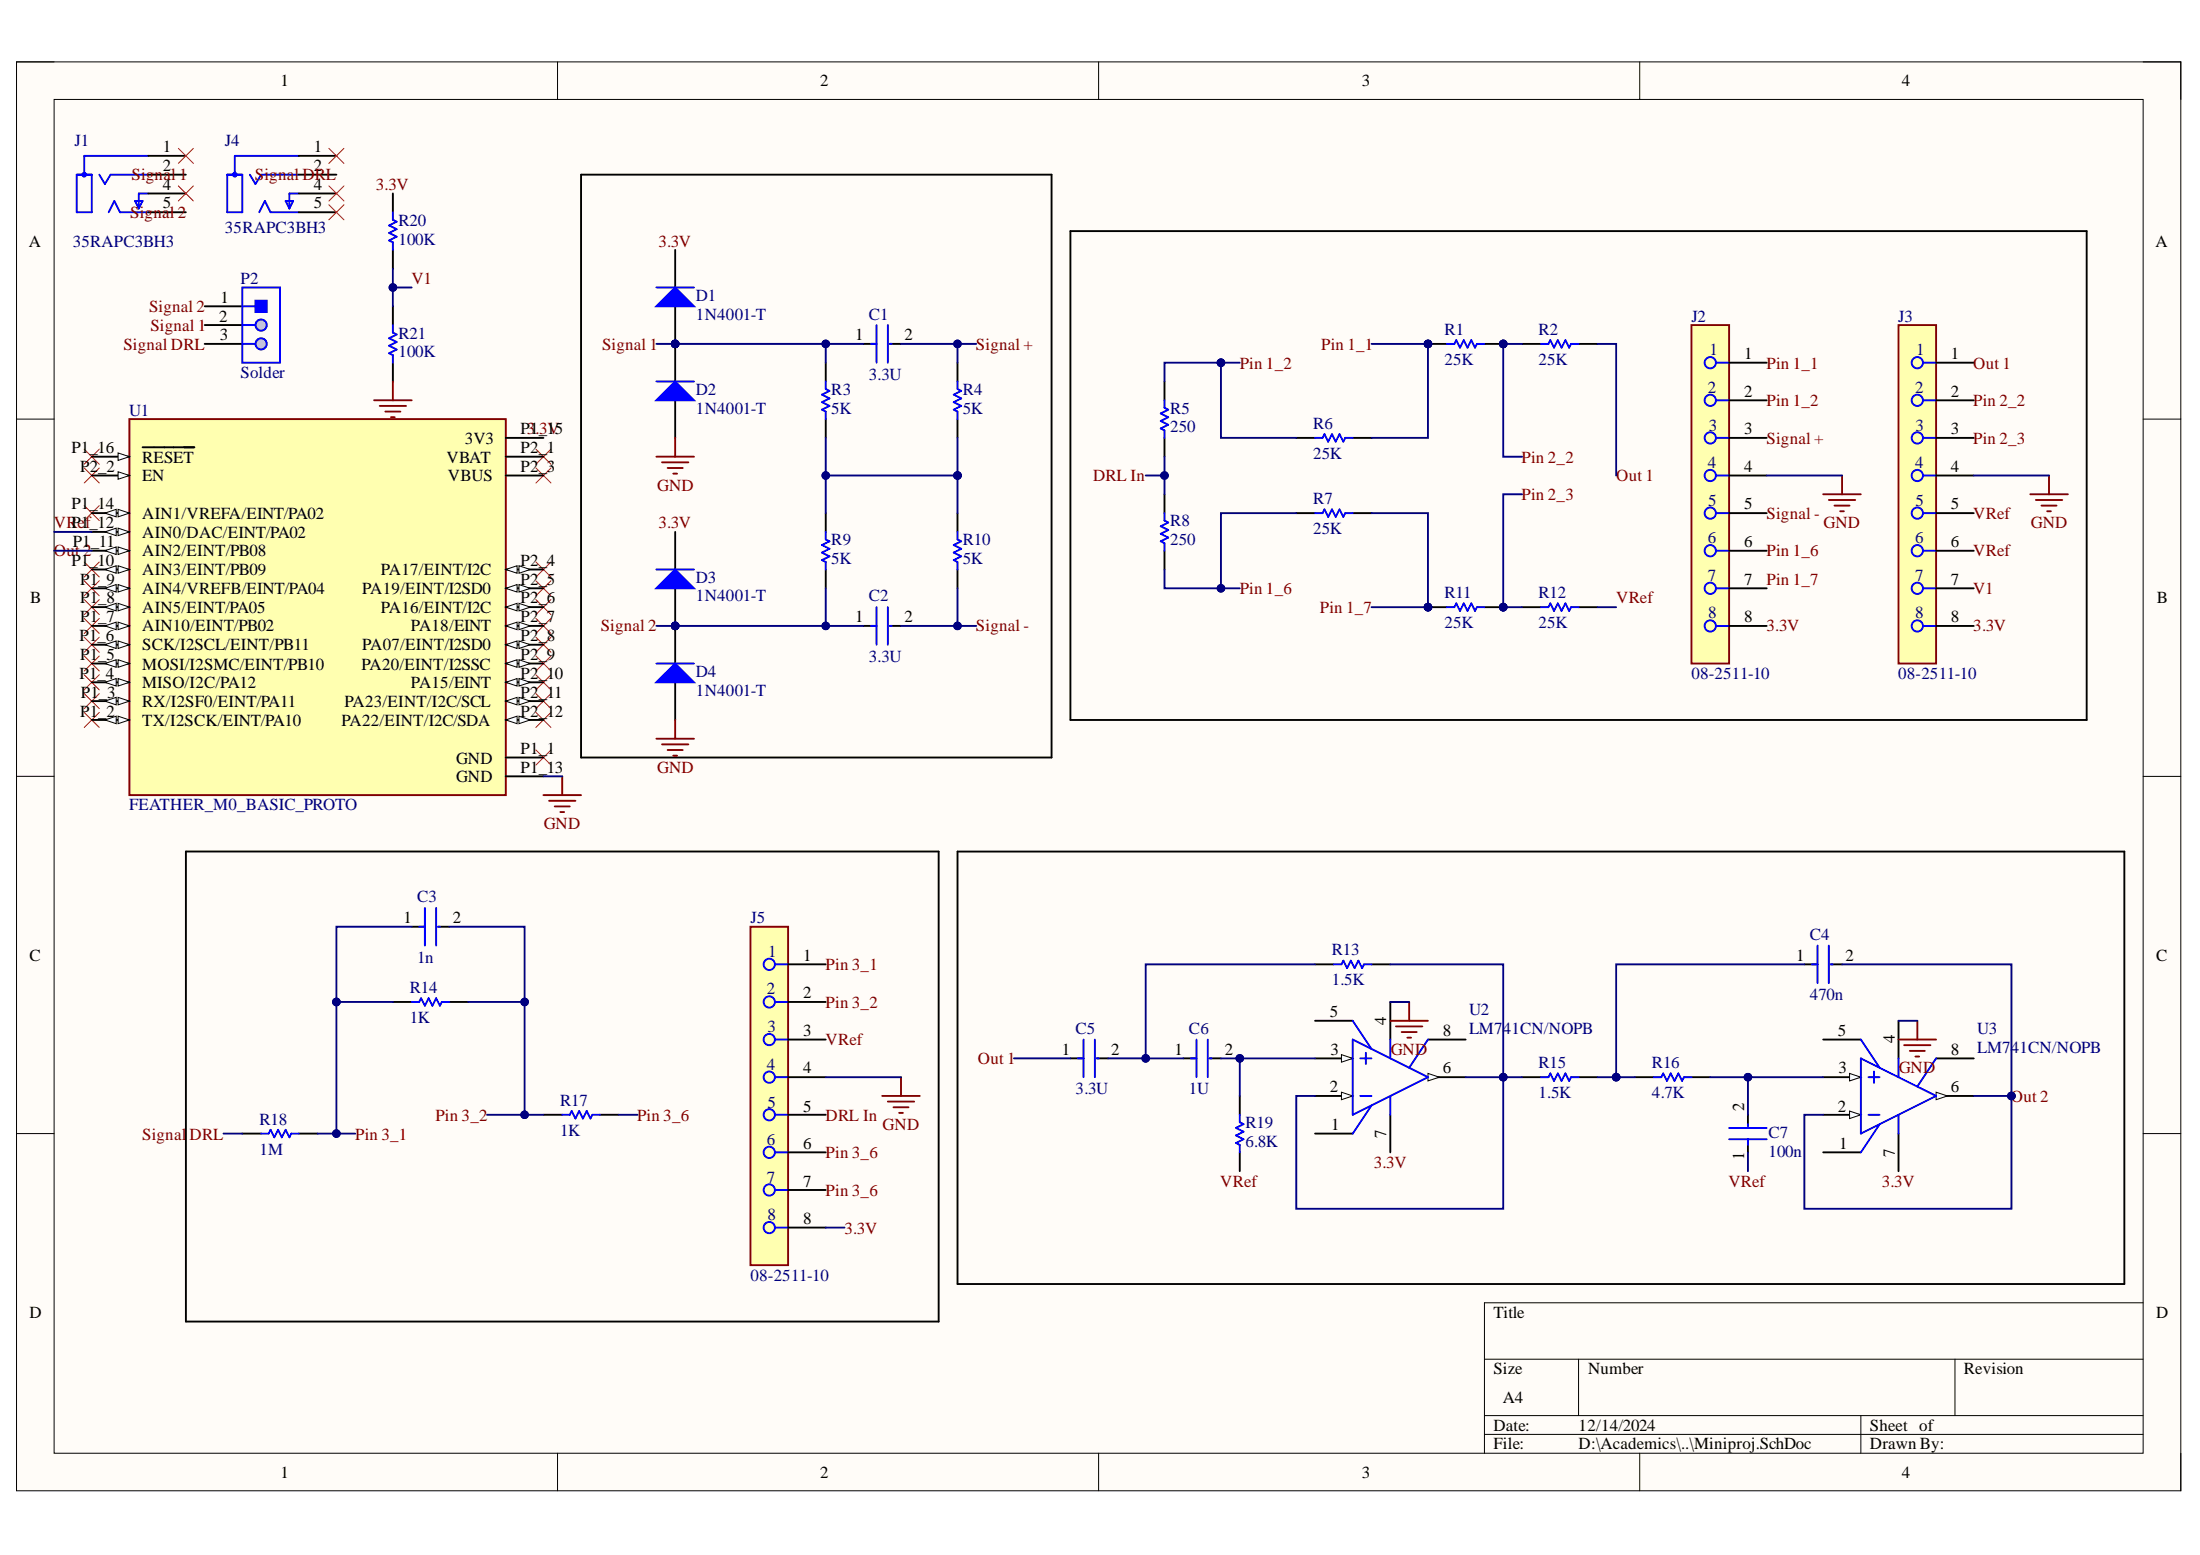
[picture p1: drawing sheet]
# Altium project mini_project_one_rail.PrjPcb
1 sheet, 41 parts. Net scope: global (net labels, ports and power ports of the same name join across sheets).
Board file: EMG.PcbDoc

## Sheet Miniproj.SchDoc
size A4; SheetNumber: 1; SheetTotal: 1

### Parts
C1  3.3U  [FP-RCE3DB-MFG]
C2  3.3U  [FP-RCE3DB-MFG]
C3  1n  [FP-RCE3DB-MFG]
C4  470n  [FP-RCE3DB-MFG]
C5  3.3U  [FP-RCE3DB-MFG]
C6  1U  [FP-RCE3DB-MFG]
C7  100n  [FP-RCE3DB-MFG]
D1  1N4001-T  [DIOD-DO-41-P-2_V]
D2  1N4001-T  [DIOD-DO-41-P-2_V]
D3  1N4001-T  [DIOD-DO-41-P-2_V]
D4  1N4001-T  [DIOD-DO-41-P-2_V]
J1  35RAPC3BH3  [FP-35RAPC3BH3-MFG]
J2  08-2511-10  [FP-08-2511-10-MFG]
J3  08-2511-10  [FP-08-2511-10-MFG]
J4  35RAPC3BH3  [FP-35RAPC3BH3-MFG]
J5  08-2511-10  [FP-08-2511-10-MFG]
P2  Solder  [JST-B3B-PH-K-S-3_V]
R1  25K  [RESA60-630X240]
R2  25K  [RESA60-630X240]
R3  5K  [RESA60-630X240]
R4  5K  [RESA60-630X240]
R5  250  [RESA60-630X240]
R6  25K  [RESA60-630X240]
R7  25K  [RESA60-630X240]
R8  250  [RESA60-630X240]
R9  5K  [RESA60-630X240]
R10  5K  [RESA60-630X240]
R11  25K  [RESA60-630X240]
R12  25K  [RESA60-630X240]
R13  1.5K  [RESA60-630X240]
R14  1K  [RESA60-630X240]
R15  1.5K  [RESA60-630X240]
R16  4.7K  [RESA60-630X240]
R17  1K  [RESA60-630X240]
R18  1M  [RESA60-630X240]
R19  6.8K  [RESA60-630X240]
R20  100K  [RESA60-630X240]
R21  100K  [RESA60-630X240]
U1  FEATHER_M0_BASIC_PROTO  [MODULE_FEATHER_M0_BASIC_PROTO]
U2  LM741CN/NOPB  [P0008A]
U3  LM741CN/NOPB  [P0008A]

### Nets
GND: D2.1(A) D4.1(A) J2.4 J3.4 J5.4 R21.1 U1.P1_13(GND) U2.4(V-) U3.4(V-)
3.3V: D1.2(K) D3.2(K) J2.8 J3.8 J5.8 R20.2 U1.P1_15(3V3) U2.7(V+) U3.7(V+)
DRL In: J5.5 R5.2 R8.1
Out 1: C5.1 J3.1 R2.1
Out 2: C4.2 U1.P1_11(AIN2/EINT/PB08) U3.2(IN-) U3.6(OUT)
Pin 1_1: J2.1 R1.2 R6.1
Pin 1_2: J2.2 R5.1 R6.2
Pin 1_6: J2.6 R7.2 R8.2
Pin 1_7: J2.7 R7.1 R11.2
Pin 2_2: J3.2 R1.1 R2.2
Pin 2_3: J3.3 R11.1 R12.2
Pin 3_1: C3.1 J5.1 R14.2 R18.1
Pin 3_2: C3.2 J5.2 R14.1 R17.2
Pin 3_6: J5.6 J5.7 R17.1
Signal 1: C1.1 D1.1(A) D2.2(K) J1.2 P2.2 R3.2
Signal 2: C2.1 D3.1(A) D4.2(K) J1.5 P2.1 R9.1
Signal +: C1.2 J2.3 R4.2
Signal -: C2.2 J2.5 R10.1
Signal DRL: J4.2 P2.3 R18.2
V1: J3.7 R20.1 R21.2
VRef: C7.1 J3.5 J3.6 J5.3 R12.1 R19.2 U1.P1_12(AIN0/DAC/EINT/PA02)
NetC4_1: C4.1 R15.1 R16.2
NetC5_2: C5.2 C6.1 R13.2
NetC6_2: C6.2 R19.1 U2.3(IN+)
NetC7_2: C7.2 R16.1 U3.3(IN+)
NetR3_1: R3.1 R4.1 R9.2 R10.2
NetR13_1: R13.1 R15.2 U2.2(IN-) U2.6(OUT)

Not connected (* = marked no-connect by the designer): J1 1* 4*; J4 1* 4* 5*; U1 P1_1(GND)* P1_2(TX/I2SCK/EINT/PA10)* P1_3(RX/I2SF0/EINT/PA11)* P1_4(MISO/I2C/PA12)* P1_5(MOSI/I2SMC/EINT/PB10)* P1_6(SCK/I2SCL/EINT/PB11)* P1_7(AIN10/EINT/PB02)* P1_8(AIN5/EINT/PA05)* P1_9(AIN4/VREFB/EINT/PA04)* P1_10(AIN3/EINT/PB09)* P1_14(AIN1/VREFA/EINT/PA02)* P1_16(~{RESET})* P2_1(VBAT)* P2_2(EN)* P2_3(VBUS)* P2_4(PA17/EINT/I2C)* P2_5(PA19/EINT/I2SD0)* P2_6(PA16/EINT/I2C)* P2_7(PA18/EINT)* P2_8(PA07/EINT/I2SD0)* P2_9(PA20/EINT/I2SSC)* P2_10(PA15/EINT)* P2_11(PA23/EINT/I2C/SCL)* P2_12(PA22/EINT/I2C/SDA)*; U2 1(OFS_NULL) 5(OFS_NULL) 8(NC); U3 1(OFS_NULL) 5(OFS_NULL) 8(NC)
